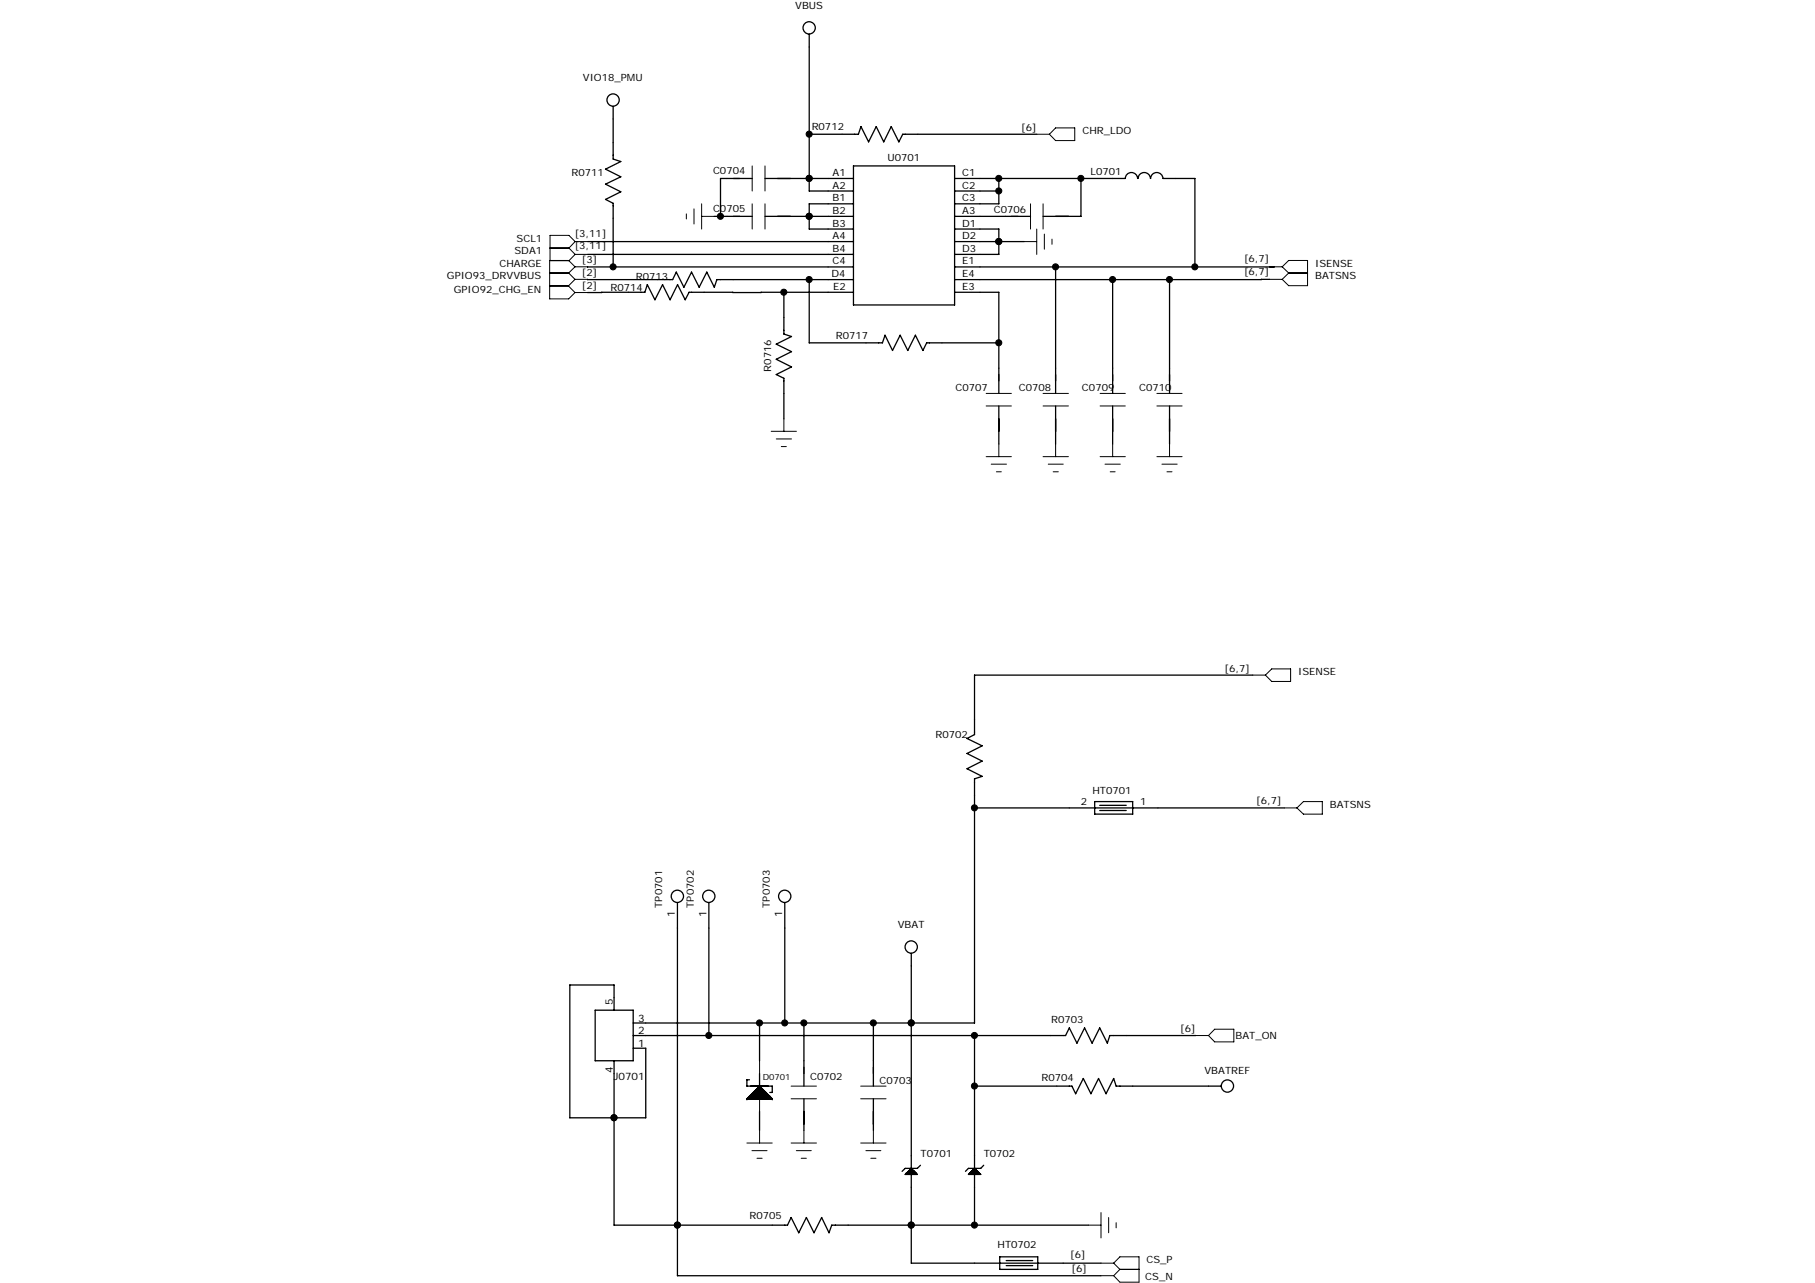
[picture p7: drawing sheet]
<svg xmlns="http://www.w3.org/2000/svg" width="297mm" height="210mm" viewBox="0 0 297 210" stroke-linecap="round" stroke-linejoin="round" font-family="sans-serif">
<g fill="none" stroke="#000" stroke-width=".21">
<path d="M100.3 17.4v8.6l1.3 .4-2.5 1.3 2.5 1.2-2.5 1.2 2.5 1.3-2.5 1.2 1.2 .7v10.4M132.4 5.6v25.7h7.3M96.2 39.5h43.5M116.9 35.4h6.2M123.1 29.2h-5.2v6.2M125.2 35.4h14.5M125.2 29.2h14.5M132.4 35.4h.1M132.4 22h8.1l.4-1.3 1.3 2.5 1.2-2.5 1.2 2.5 1.3-2.5 1.2 2.5 .6-1.2h22M139.7 33.4h-7.3v4.1h7.3M139.7 27.2h16.5v22.7h-16.5zM156.2 37.5h7.3v4.1h-7.3"/>
<path d="M156.2 29.2h20.7M156.2 31.3h7.3M156.2 35.4h12.5M156.2 39.5h11.4M163.5 29.2v4.2h-7.3M176.9 29.2h7.3a1.01 1.01 0 0 1 1-1 1.01 1.01 0 0 1 1 1M176.9 29.2v6.2h-6.2M186.3 29.2a1.01 1.01 0 0 1 1-1 1.01 1.01 0 0 1 1 1M188.3 29.2a1.01 1.01 0 0 1 1-1 1.01 1.01 0 0 1 1 1M190.4 29.2h5.2v14.5M96.2 43.7h43.5M96.2 45.7l13.9 .1 .6-1.3 1.2 2.5 1.3-2.5 1.2 2.5 1.3-2.5 1.2 2.5 .4-1.2h22.4"/>
<path d="M96.2 41.6h43.5M128.3 47.8v6.9l1.2 .4-2.5 1.2 2.5 1.3-2.5 1.2 2.5 1.2-2.5 1.3 1.3 .6v6.6M132.4 45.8v10.3h12l.4-1.2 1.3 2.5 1.2-2.5 1.3 2.5 1.2-2.5 1.2 2.5 .7-1.3h11.8M139.7 47.8h-26.9l-.7 1.3-1.2-2.5-1.2 2.5-1.3-2.5-1.2 2.5-1.3-2.5-.4 1.2-9.3 .1M156.2 47.8h7.3v16.6M156.2 43.7h16.6M172.8 43.7v20.7M182.1 45.8v18.6M191.4 45.8v18.6M207.8 43.7h.7h-35.7M207.8 45.7l-51.6 .1M163.5 66.4v6.3"/>
<path d="M172.8 66.4v6.3M182.1 66.4v6.3M191.4 66.4v6.3M205 110.5h-45.5v9.7l-1.2 .7 2.4 1.2-2.4 1.2 2.4 1.3-2.4 1.2 2.4 1.3-1.2 .4v39.9h-55.9M159.5 132.2h50.7M179.2 131.2h6.2v2h-6.2zM180 131.8h4.3M180 132.7h4.3M110.9 147.8v61h69.3M116 147.8v21.7M128.4 147.8v19.6M149.1 156v44.5"/>
<path d="M97.4 165.3h6.2v8.3h-6.2zM100.5 173.6v26.9h28.4l.6-1.2 1.2 2.5 1.3-2.5 1.2 2.5 1.3-2.5 1.2 2.5 .4-1.3h13M100.5 165.3v-4.1h-7.2v21.7h12.4v-11.3h-2.1M103.6 169.5h70.8l.6-1.3 1.3 2.5 1.2-2.5 1.2 2.5 1.3-2.5 1.2 2.5 .4-1.2h14.1M122.2 179.8h.1M122.2 179.8h4.2M122.4 179.8v-.2h3.8v.2M122.7 176.7h-.5v1.1h4.2v1h-.4M122.7 179.8v-.4h3.3v.4M122.8 179.8v-.6h2.9v.6M123.1 179.8v-.8h2.4v.8M123.3 179.8v-1h2v1"/>
<path d="M123.5 179.8v-1.2h1.6v1.2M123.7 179.8v-1.4h1.2v1.4M123.9 179.8v-1.6h.8v1.6M124.1 179.8v-1.8h.4v1.8M124.3 177.8h.1M124.3 167.4v6.2M124.3 175.7v4.1M124.3 177.8l-2.1 2M124.3 177.8l2.1 2M126.4 179.8h.1M131.6 167.4v10.4M131.6 179.8v5.2"/>
<path d="M142.9 167.4v10.4M142.9 179.8v5.2M149.1 167.4h.1M159.5 177.8h15.9l.6 1.2 1.3-2.5 1.2 2.5 1.3-2.5 1.2 2.5 1.3-2.5 .4 1.3h17.2M159.5 169.5v31M100.5 182.9h.1M124.3 181.9v3.1M148.1 192.2l1-1 1 1zM148.3 192.2v-.2h1.7v.2M148.5 191.8h1.3v.4M148.5 191.8v.4M148.7 191.6h.9v.6"/>
<path d="M148.7 191.6v.6M148.9 191.4h.4v.8M148.9 191.4v.8M149.1 191.2h.1M150.6 190.7l-.5 .5h-2l-.5 .5M158.5 192.2l1-1 1 1zM158.7 192.2v-.2h1.6v.2M158.9 191.8h1.2v.4M158.9 191.8v.4M159.1 191.6h.8v.6M159.1 191.6v.6M159.3 191.4h.4v.8"/>
<path d="M159.3 191.4v.8M159.5 191.2h.1M161 190.7l-.5 .5h-2l-.5 .5M110.9 200.5h.1M149.1 200.5h29M149.1 200.5v6.2h31.1M163.6 205.7h6.2v2.1h-6.2zM164.7 206.3h4.3M164.7 207.1h4.3"/>
<circle cx="100.3" cy="16.4" r="1.01"/>
<circle cx="132.4" cy="4.6" r="1.01"/>
<circle cx="110.9" cy="146.7" r="1.01"/>
<circle cx="116" cy="146.7" r="1.01"/>
<circle cx="128.4" cy="146.7" r="1.01"/>
<circle cx="149.1" cy="155" r="1.01"/>
<circle cx="200.9" cy="177.7" r="1.01"/>
</g>
<g fill="none" stroke="#000" stroke-width=".16">
<path d="M94.1 39.5h2.1M94.1 39.5l-1 1.1M94.1 39.5l-1-1h-3.1v4.2h3.1l1-1.1M112.3 35v.8M113.6 34.2v2.5M114.8 35.4h2.1M114.8 33.4v4.1M123.1 27.2v4.1M123.1 33.4v4.1M125.2 27.2v4.1M125.2 33.4v4.1M167.6 39.5h2.1"/>
<path d="M168.7 33.4v4.1M169.7 37.5v4.1M169.7 22h2M170.7 33.4v4.1M170.9 38.3v2.5M172.2 39.1v.9M172.8 20.9h3.1v2.1h-3.1l-1.1-1zM90 44.7h3.1M90 46.8h3.1l1 1.1-1 1h-3.1zM90 40.6h3.1M93.1 44.7l1 1M93.1 40.6l1 1"/>
<path d="M94.1 43.7h2.1M94.1 43.7l-1-1.1h-3.1v4.2h3.1l1-1.1M94.1 45.7h2.1M94.1 43.7l-1 1M94.1 47.9h2.1M94.1 41.6h2.1M207.8 43.7h2M207.8 45.7h2M209.8 43.7l1.1 1M209.8 43.7l1.1-1.1h3.1v4.2h-3.1l-1.1-1.1M210.9 44.7h3.1M210.9 44.7l-1.1 1"/>
<path d="M126.2 70.6h4.1M127 71.8h2.5M127.9 73.1h.8M128.3 68.5v2.1M161.4 64.4h4.1M161.4 66.4h4.1M161.4 74.7h4.1M162.2 76h2.5M163.1 77.2h.8M163.5 72.7v2M170.7 64.4h4.2M170.7 66.4h4.2"/>
<path d="M170.7 74.7h4.2M171.6 76h2.4M172.4 77.2h.8M172.8 72.7v2M180 64.4h4.2M180 66.4h4.2M180 74.7h4.2M180.8 76h2.5M181.7 77.2h.8M182.1 72.7v2M189.3 64.4h4.2M189.3 66.4h4.2"/>
<path d="M189.3 74.7h4.2M190.2 76h2.5M191 77.2h.8M191.4 72.7v2M205 110.5h2.1M207.1 110.5l1-1h3.1v2h-3.1zM210.2 132.2h2.1M212.3 132.2l1-1h3.1v2h-3.1zM124.3 173.6v2.1M124.3 179.8v2.1M129.5 177.8h4.1M129.5 179.8h4.1"/>
<path d="M140.9 177.8h4.1M140.9 179.8h4.1M195.7 169.5h2.1M198.8 168.4h3.1v2.1h-3.1l-1-1zM122.2 187.1h4.2M123.1 188.3h2.4M123.9 189.6h.8M124.3 185v2.1M129.5 187.1h4.1M130.3 188.3h2.5M131.1 189.6h.9M131.6 185v2.1"/>
<path d="M140.9 187.1h4.1M141.7 188.3h2.5M142.5 189.6h.9M142.9 185v2.1M180.2 198.5v4.1M181.4 199.3v2.5M178.1 200.5h2.1M180.2 208.8h2.1M180.2 206.7h2.1M182.3 206.7l1-1h3.1v4.1h-3.1l-1-1M182.3 206.7l1 1.1M182.7 200.1v.9"/>
<path d="M183.3 207.8h3.1M183.3 207.8l-1 1"/>
</g>
<g fill="#000" stroke="#000" stroke-width=".16">
<circle cx="117.9" cy="35.4" r=".5"/>
<circle cx="132.4" cy="22" r=".5"/>
<circle cx="132.4" cy="29.2" r=".5"/>
<circle cx="132.4" cy="35.4" r=".5"/>
<circle cx="163.5" cy="39.5" r=".5"/>
<circle cx="163.5" cy="31.2" r=".5"/>
<circle cx="163.5" cy="29.2" r=".5"/>
<circle cx="176.9" cy="29.2" r=".5"/>
<circle cx="100.3" cy="43.7" r=".5"/>
<circle cx="128.3" cy="47.8" r=".5"/>
<circle cx="132.4" cy="45.7" r=".5"/>
<circle cx="163.5" cy="56.1" r=".5"/>
<circle cx="172.7" cy="43.7" r=".5"/>
<circle cx="182.1" cy="45.7" r=".5"/>
<circle cx="191.4" cy="45.7" r=".5"/>
<circle cx="195.5" cy="43.7" r=".5"/>
<circle cx="159.5" cy="132.2" r=".5"/>
<circle cx="116" cy="169.5" r=".5"/>
<circle cx="124.3" cy="167.4" r=".5"/>
<circle cx="128.4" cy="167.4" r=".5"/>
<circle cx="131.6" cy="167.4" r=".5"/>
<circle cx="142.9" cy="167.4" r=".5"/>
<circle cx="149.1" cy="167.4" r=".5"/>
<circle cx="159.5" cy="177.7" r=".5"/>
<circle cx="159.5" cy="169.5" r=".5"/>
<circle cx="100.5" cy="182.9" r=".5"/>
<circle cx="110.9" cy="200.5" r=".5"/>
<circle cx="149.1" cy="200.5" r=".5"/>
<circle cx="159.5" cy="200.5" r=".5"/>
</g>
<g font-size="1.7">
<text x="110.4" y="150.1" transform="rotate(-90 110.4 150.1)">1</text>
<text x="115.6" y="150.1" transform="rotate(-90 115.6 150.1)">1</text>
<text x="128" y="150.1" transform="rotate(-90 128 150.1)">1</text>
<text x="100.3" y="164.5" transform="rotate(-90 100.3 164.5)">5</text>
<text x="104.4" y="167.2">3</text>
<text x="104.4" y="171.4">1</text>
<text x="104.4" y="169.3">2</text>
<text x="100.3" y="175.5" transform="rotate(-90 100.3 175.5)">4</text>
<text x="100.5" y="176.8">J0701</text>
</g>
<g font-size="1.6">
<text x="130.2" y="1.5">VBUS</text>
<text x="95.4" y="13.3">VIO18_PMU</text>
<text x="132.8" y="21.4">R0712</text>
<text x="167.1" y="21.4">[6]</text>
<text x="177.1" y="22">CHR_LDO</text>
<text x="93.5" y="28.7">R0711</text>
<text x="116.7" y="28.4">C0704</text>
<text x="136.2" y="28.8">A1</text>
<text x="145.2" y="26.3">U0701</text>
<text x="157.5" y="28.8">C1</text>
<text x="178.5" y="28.6">L0701</text>
<text x="116.7" y="34.6">C0705</text>
<text x="136.2" y="30.9">A2</text>
<text x="136.2" y="32.9">B1</text>
<text x="136.2" y="35">B2</text>
<text x="157.5" y="30.9">C2</text>
<text x="157.5" y="32.9">C3</text>
<text x="157.5" y="35">A3</text>
<text x="162.6" y="34.8">C0706</text>
<text x="84.2" y="41.6">SDA1</text>
<text x="84.5" y="39.5">SCL1</text>
<text x="94.1" y="38.8">[3,11]</text>
<text x="94.1" y="40.8">[3,11]</text>
<text x="136.2" y="37.1">B3</text>
<text x="136.2" y="39.1">A4</text>
<text x="136.2" y="41.2">B4</text>
<text x="157.5" y="37.1">D1</text>
<text x="157.5" y="39.1">D2</text>
<text x="157.5" y="41.2">D3</text>
<text x="73.1" y="45.7">GPIO93_DRVVBUS</text>
<text x="74.3" y="47.9">GPIO92_CHG_EN</text>
<text x="81.7" y="43.7">CHARGE</text>
<text x="95.2" y="43.1">[3]</text>
<text x="95.2" y="45.1">[2]</text>
<text x="95.2" y="47.3">[2]</text>
<text x="99.9" y="47.6">R0714</text>
<text x="104.1" y="45.8">R0713</text>
<text x="136.1" y="45.3">D4</text>
<text x="136.2" y="43.3">C4</text>
<text x="136.3" y="47.4">E2</text>
<text x="157.5" y="43.3">E1</text>
<text x="157.5" y="45.3">E4</text>
<text x="157.5" y="47.4">E3</text>
<text x="203.6" y="42.8">[6,7]</text>
<text x="203.6" y="44.9">[6,7]</text>
<text x="215.2" y="43.7">ISENSE</text>
<text x="215.2" y="45.7">BATSNS</text>
<text x="136.8" y="55.5">R0717</text>
<text x="126.2" y="60.8" transform="rotate(-90 126.2 60.8)">R0716</text>
<text x="156.4" y="63.9">C0707</text>
<text x="166.7" y="63.9">C0708</text>
<text x="177.1" y="63.9">C0709</text>
<text x="186.4" y="63.9">C0710</text>
<text x="200.4" y="109.9">[6,7]</text>
<text x="212.5" y="110.5">ISENSE</text>
<text x="153.1" y="120.9">R0702</text>
<text x="176.9" y="131.8">2</text>
<text x="178.8" y="129.9">HT0701</text>
<text x="186.6" y="131.8">1</text>
<text x="205.6" y="131.6">[6,7]</text>
<text x="217.7" y="132.2">BATSNS</text>
<text x="108.4" y="148.6" transform="rotate(-90 108.4 148.6)">TP0701</text>
<text x="113.6" y="148.6" transform="rotate(-90 113.6 148.6)">TP0702</text>
<text x="126" y="148.6" transform="rotate(-90 126 148.6)">TP0703</text>
<text x="146.9" y="151.9">VBAT</text>
<text x="172" y="167.4">R0703</text>
<text x="193.2" y="168.9">[6]</text>
<text x="202.2" y="170.1">BAT_ON</text>
<text x="132.6" y="176.7">C0702</text>
<text x="144" y="177.4">C0703</text>
<text x="170.5" y="177">R0704</text>
<text x="197.1" y="175.7">VBATREF</text>
<text x="150.7" y="189.4">T0701</text>
<text x="161" y="189.4">T0702</text>
<text x="122.7" y="199.5">R0705</text>
<text x="163.3" y="204.3">HT0702</text>
<text x="175.2" y="205.9">[6]</text>
<text x="175.4" y="208.2">[6]</text>
<text x="187.4" y="209.4">CS_N</text>
<text x="187.6" y="206.7">CS_P</text>
</g>
<text font-size="1.4" x="124.8" y="176.8">D0701</text>
</svg>
